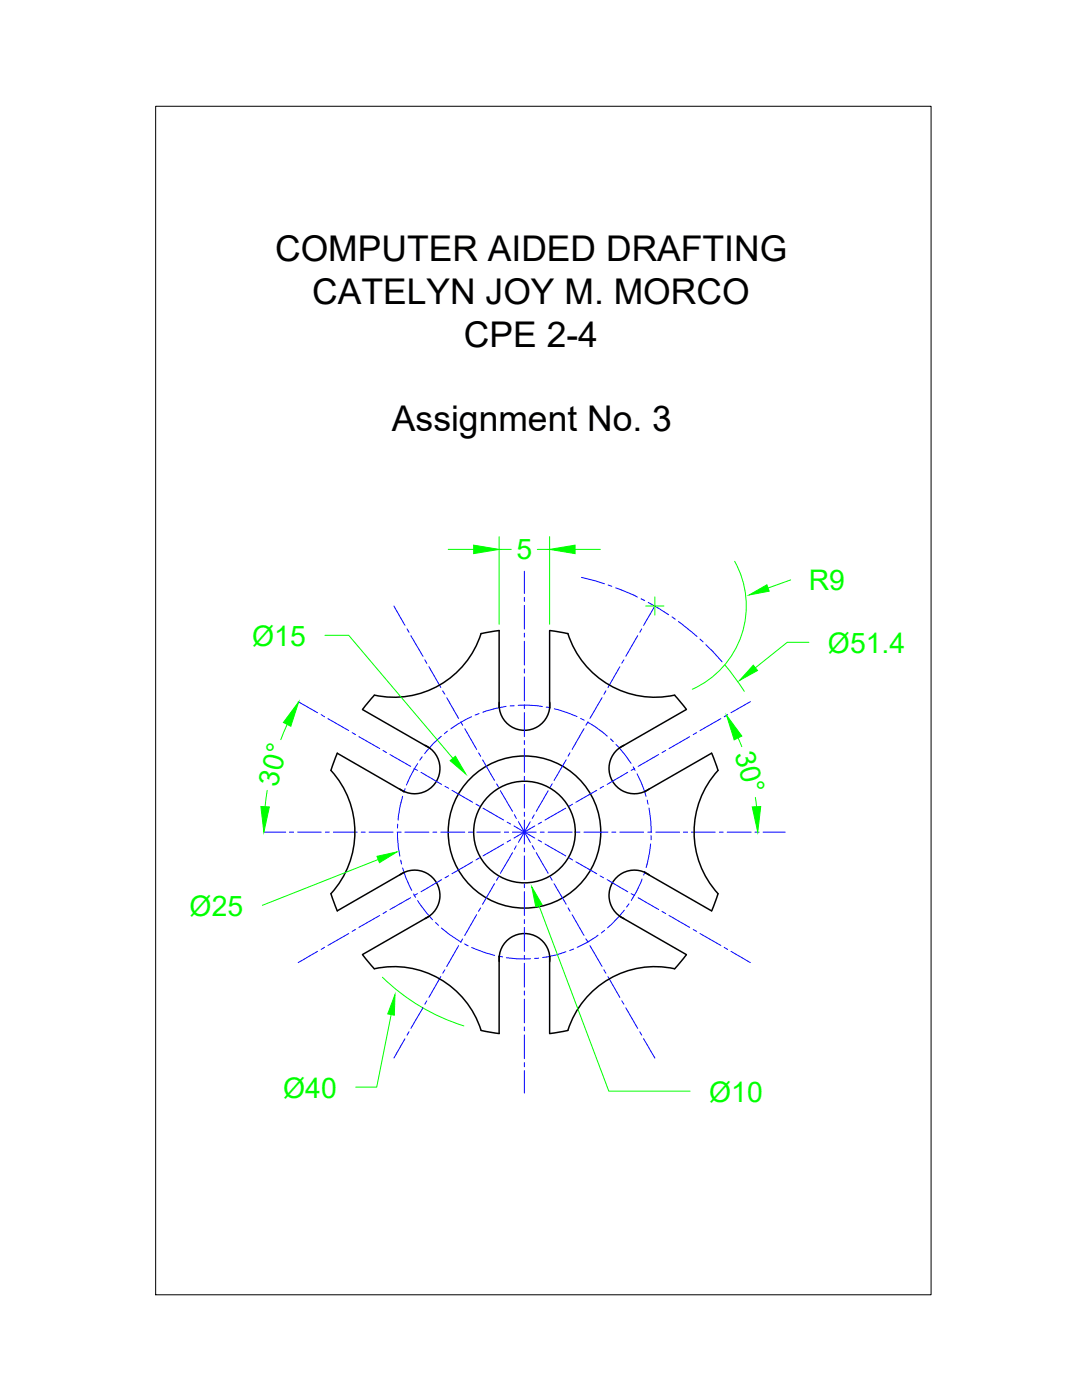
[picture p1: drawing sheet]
<svg xmlns="http://www.w3.org/2000/svg" width="216mm" height="279mm" viewBox="0 0 216 279" stroke-linecap="round" stroke-linejoin="round" font-family="sans-serif">
<!-- layer: Objectline -->
<g fill="none" stroke="#000" stroke-width=".3">
<path d="M74.7 138.8l-2.4 2.8M96 126.4a18.2 18.2 0 0 1-21.3 12.3M99.6 125.9v15.3M99.6 125.8l-3.6 .7M109.7 125.9v15.3M109.7 125.8l3.6 .7M113.3 126.4a18.2 18.2 0 0 0 21.3 12.3M134.6 138.8l2.4 2.8M72.3 141.6l13.4 7.7M80.6 158l-13.3-7.7-1.3 3.4a18.2 18.2 0 0 1 0 24.6l1.3 3.5 13.3-7.7M84.8 148.7a5.1 5.1 0 0 1 2.3 7.2 5.1 5.1 0 0 1-7.3 1.6M99.6 140.2a5.1 5.1 0 0 0 5.1 5.6 5.1 5.1 0 0 0 5-5.6"/>
<path d="M124.5 148.7a5.1 5.1 0 0 0-2.3 7.2 5.1 5.1 0 0 0 7.3 1.6M136.9 141.6l-13.3 7.7M142 150.3l-13.4 7.7M142 150.3l1.3 3.5a18.2 18.2 0 0 0 0 24.6l-1.3 3.4M79.8 174.6a5.1 5.1 0 0 1 7.3 1.6 5.1 5.1 0 0 1-2.3 7.1M128.6 174.1l13.4 7.7M129.5 174.6a5.1 5.1 0 0 0-7.3 1.6 5.1 5.1 0 0 0 2.3 7.1M85.7 182.8l-13.4 7.7 2.4 2.8a18.2 18.2 0 0 1 21.3 12.3M99.6 190.9v15.4l-3.6-.6M99.6 191.9a5.1 5.1 0 0 1 5.1-5.6 5.1 5.1 0 0 1 5 5.6M109.7 190.9v15.4l3.6-.6M123.6 182.8l13.3 7.7"/>
<path d="M134.6 193.3a18.2 18.2 0 0 0-21.3 12.3M137 190.5l-2.4 2.8"/>
<circle cx="104.7" cy="166.1" r="10.1"/>
<circle cx="104.7" cy="166.1" r="15.2"/>
</g>
<!-- layer: dims -->
<g fill="none" stroke="#0f0" stroke-width=".2">
<path d="M89.4 109.6h5.1M99.6 107.1v17.5M99.6 109.6h2.4M107.2 109.6h2.5M109.7 107.1v17.5M114.8 109.6h5M130.7 119.1v3.7M146.6 112a18.2 18.2 0 0 1-8.5 25.6M157.8 115.7l-4.5 1.6M64.8 126.8h4.8l20.8 24.5M128.8 120.9h3.7M144.7 132.7l2 2.6 1.8 2.7"/>
<path d="M161.4 128.2h-4.3l-6.4 5.1M53.3 157.7l-.4 3.3M57.3 144.6l-1.3 3M147.3 147.3l.7 1.7M150.7 159.1l.3 1.9M75.5 171.5l-23.1 9.2M76.3 195a40.5 40.5 0 0 0 16.3 9.7M107.6 180.8l13.9 37h16.2M78 202.5l-2.8 14.5h-4.2"/>
</g>
<!-- layer: centerlines -->
<g fill="none" stroke="#00f" stroke-width=".2">
<path d="M104.6 114v4.4M104.6 119.2v.8M116 115.2l4.6 1.3M121.4 116.8l.7 .2M122.8 117.3l4.4 1.9M127.9 119.5l.7 .3M78.6 120.9l2.2 3.9M81.2 125.5l.4 .7M82 126.9l2.4 4.1M84.8 131.7l.4 .7M85.6 133.1l2.4 4.1M88.3 137.9l.5 .7"/>
<path d="M89.1 139.2l2.4 4.2M104.6 120.8v4.8M104.6 126.4v.8M104.6 128v4.7M104.6 133.5v.8M104.6 135.1v4.8M120.1 139.2l-2.4 4.2M120.9 137.9l-.4 .7M123.7 133.1l-2.4 4.1M124.5 131.7l-.4 .7M127.2 126.9l-2.3 4.1M128 125.5l-.3 .7"/>
<path d="M129.4 120.2l4 2.5M130.7 120.9l-2.3 3.9M134.1 123.1l.6 .5M135.4 124l3.7 3M139.7 127.6l.6 .5M140.8 128.7l3.3 3.4M59.5 140l3.9 2.2M64.1 142.6l.7 .4M65.4 143.4l4.2 2.4M70.3 146.2l.6 .4M71.6 147l4.2 2.4M76.4 149.8l.7 .4"/>
<path d="M77.8 150.6l4.1 2.4M80.3 158.9l-.5 2-.4 2.8M80.8 157.4l-.2 .8M82.6 153.4l.7 .4M83.3 152.4l-1.5 2.7-.7 1.6M84 154.1l4.1 2.4M84.2 151l-.4 .7M88 146.9l-1.5 1.4-1.8 2.1M88.8 156.9l.7 .4M89.3 145.9l-.6 .5M90.2 157.7l4.1 2.4M91.9 144.1l.4 .6"/>
<path d="M92.7 145.4l2.4 4.2M94.1 143l-2.7 1.5-1.5 1M95.5 150.2l.4 .7M95.6 142.4l-.8 .3M96.3 151.6l2.4 4.1M99.1 156.4l.4 .7M99.9 157.8l2.4 4.1M101 141l-2 .4-2.7 .8M102.6 140.8l-.8 .1M103.4 140.8l1.7-.1 3.1 .3M104.6 140.7v.7M104.6 142.2v4.8"/>
<path d="M104.6 147.8v.8M104.6 149.4v4.7M104.6 154.9v.8M104.6 156.5v4.8M109 141.1l.8 .2M109.4 157.8l-2.4 4.1M110.2 156.4l-.4 .7M110.6 141.5l2.6 .7 1.9 .8M113 151.6l-2.4 4.1M113.7 150.2l-.3 .7M115.9 143.4l.7 .3M116.5 145.4l-2.3 4.2"/>
<path d="M117.3 144.1l1.5 .9 2.4 1.9M117.3 144.1l-.4 .6M119.1 157.7l-4.2 2.4M120.4 156.9l-.7 .4M121.8 147.4l.6 .6M122.9 148.6l1.8 2.1 1.2 1.7M125.3 154.1l-4.2 2.4M126.4 153l.3 .8M126.6 153.4l-.7 .4M127.1 154.4l.8 1.6 1 2.9M129.1 159.7l.2 .8M131.4 150.6l-4.1 2.4"/>
<path d="M132.8 149.8l-.7 .4M137.6 147l-4.1 2.4M139 146.2l-.7 .4M143.8 143.4l-4.1 2.4M145.2 142.6l-.7 .4M149.7 140l-3.8 2.2M52.6 166.1h4.4M57.8 166.1h.8M59.4 166.1h4.7M64.9 166.1h.8M66.5 166.1h4.8M72.1 166.1h.8"/>
<path d="M73.6 166.1h4.8M79.2 166.1h.8M79.3 166.1l.2 3.1 .3 1.7M79.4 164.5l-.1 .8M80 171.7l.1 .7M80.3 173.2l.7 1.9 1.2 2.6M80.8 166.1h4.8M81.9 179.2l-4.1 2.3M82.5 178.4l.4 .7M83.3 178.4l-.7 .3M83.3 179.7l3 3.9M86.4 166.1h.8"/>
<path d="M88 166.1h4.7M88.1 175.6l-4.1 2.4M89.5 174.8l-.7 .4M93.5 166.1h.8M94.3 172l-4.1 2.4M95 160.5l.7 .4M95.1 166.1h4.8M95.7 171.2l-.7 .4M96.4 161.3l4.1 2.4M98.7 176.4l-2.4 4.1M99.5 175l-.4 .7M100.5 168.4l-4.1 2.4"/>
<path d="M100.7 166.1h.8M101.2 164.1l.7 .4M101.9 167.6l-.7 .4M102.3 166.1h4.7M102.3 170.2l-2.4 4.1M102.6 164.8l4.1 2.5M102.6 162.6l.4 .7M103 168.8l-.4 .7M103.4 164l2.4 4.1M104.6 166.1h.1M104.6 162.1v.8M104.6 163.7v4.7"/>
<path d="M104.6 169.2v.8M104.6 170.8v4.8M104.6 176.4v.8M104.6 178v4.7M105.8 164l-2.4 4.1M106.2 168.8l.4 .7M106.6 162.6l-.4 .7M106.7 164.8l-4.1 2.5M107 170.2l2.4 4.1M107.4 167.6l.7 .4M107.8 166.1h.8M108.1 164.1l-.7 .4"/>
<path d="M108.7 168.4l4.2 2.4M109.4 166.1h4.8M109.8 175l.4 .7M110.6 176.4l2.4 4.1M112.9 161.3l-4.2 2.4M113.6 171.2l.6 .4M114.2 160.5l-.6 .4M114.9 172l4.2 2.4M115 166.1h.7M116.5 166.1h4.8M119.7 174.8l.7 .4M121.1 175.6l4.2 2.4"/>
<path d="M122.1 166.1h.8M123.7 166.1h4.7M125.9 178.4l.7 .3M127.3 179.2l4.1 2.3M128.1 175.4l-1.1 2.6-1 1.7M128.7 173.9l-.3 .8M129.2 166.1h.8M129.5 161.2l.4 2.8v2.1M129.8 168.4l-.2 1.8-.7 2.9M129.9 166.8v.8M130.8 166.1h4.8M136.4 166.1h.8"/>
<path d="M138 166.1h4.7M143.5 166.1h.8M145.1 166.1h4.8M150.7 166.1h.8M152.3 166.1h4.4M63.4 189.9l-3.9 2.2M64.8 189.1l-.7 .4M69.6 186.3l-4.2 2.4M70.9 185.5l-.6 .4M75.8 182.7l-4.2 2.4M77.1 181.9l-.7 .4M85.2 199.7l-.4 .7"/>
<path d="M86.9 184.1l.6 .6M88 194.9l-2.4 4.2M88.1 185.2l1.5 1.3 2.4 1.5M88.8 193.5l-.5 .7M91.5 188.7l-2.4 4.2M92.3 187.4l-.4 .6M92.7 188.4l.7 .4M94.1 189.1l2.9 1.1 1.7 .5M95.1 182.5l-2.4 4.2M95.9 181.2l-.4 .7M99.5 190.8l.8 .2M101 191.1l2.1 .2h2.8"/>
<path d="M104.6 183.5v.8M104.6 185.1v4.8M104.6 190.7v.7M104.6 192.2v4.8M104.6 197.8v.8M104.6 199.4v4.7M107.5 191.2l-.8 .1M112.9 189.9l-1.6 .6-3 .6M113.4 181.2l.3 .7M114.2 182.5l2.3 4.2M114.5 189.4l-.8 .3M116.9 187.4l.4 .6"/>
<path d="M117.7 188.7l2.4 4.2M119.3 186.6l-2.3 1.6-1.8 .9M120.5 193.5l.4 .7M120.6 185.7l-.6 .5M121.3 194.9l2.4 4.2M124.1 199.7l.4 .7M124.6 181.7l-1.2 1.3-2.2 2.2M125.5 180.4l-.5 .6M132.1 181.9l.7 .4M133.5 182.7l4.1 2.4M138.3 185.5l.7 .4M139.7 186.3l4.1 2.4"/>
<path d="M144.5 189.1l.7 .4M145.9 189.9l3.8 2.2M80.8 207.3l-2.2 3.9M81.6 205.9l-.4 .7M84.4 201.1l-2.4 4.1M104.6 204.9v.8M104.6 206.5v4.8M104.6 212.1v.8M104.6 213.7v4.4M124.9 201.1l2.3 4.1M127.7 205.9l.3 .7M128.4 207.3l2.3 3.9"/>
</g>
<!-- layer: dims -->
<g fill="#0f0" stroke="#0f0" stroke-width=".2">
<path d="M150.1 161h1.7l-.6 5.1z"/>
<path d="M145 142.7l3 4.2-1.5 .8z"/>
<path d="M59.6 140.1l-1.6 4.8-1.5-.7z"/>
<path d="M52.1 161h1.6l-1.1 5.1z"/>
<path d="M94.5 108.8l5.1 .8-5.1 .9z"/>
<path d="M109.7 109.6l5.1-.8v1.7z"/>
<path d="M149.5 118.7l3.5-2 .5 1.3z"/>
<path d="M75.2 170.9l4-.9-3.5 2.2z"/>
<path d="M150.3 132.8l.9 1-3.6 2z"/>
<path d="M78.8 198.5l-.1 4.1-1.3-.2z"/>
<path d="M89.8 151.8l1.1-.9 2 3.6z"/>
<path d="M106.1 177l2 3.5-1.2 .5z"/>
</g>
<!-- layer: 0 -->
<path d="M31.1 21.2h154.7v237.2h-154.7z" fill="none" stroke="#000" stroke-width=".2"/>
<g font-size="7.1">
<text x="54.9" y="52.1">COMPUTER AIDED DRAFTING</text>
<text x="62.3" y="60.7">CATELYN JOY M. MORCO</text>
<text x="92.6" y="69.2">CPE 2-4</text>
<text x="78.2" y="86.1">Assignment No. 3</text>
</g>
<g font-size="5.7" fill="#0f0">
<text x="103.1" y="111.6">5</text>
<text x="161.4" y="117.7">R9</text>
<text x="50.3" y="128.9">Ø15</text>
<text x="165.2" y="130.3">Ø51.4</text>
<text x="146.6" y="150.5" transform="rotate(75 146.6 150.5)">30°</text>
<text x="55.3" y="157.2" transform="rotate(-75 55.3 157.2)">30°</text>
<text x="37.8" y="182.8">Ø25</text>
<text x="56.5" y="219.1">Ø40</text>
<text x="141.5" y="219.8">Ø10</text>
</g>
</svg>
